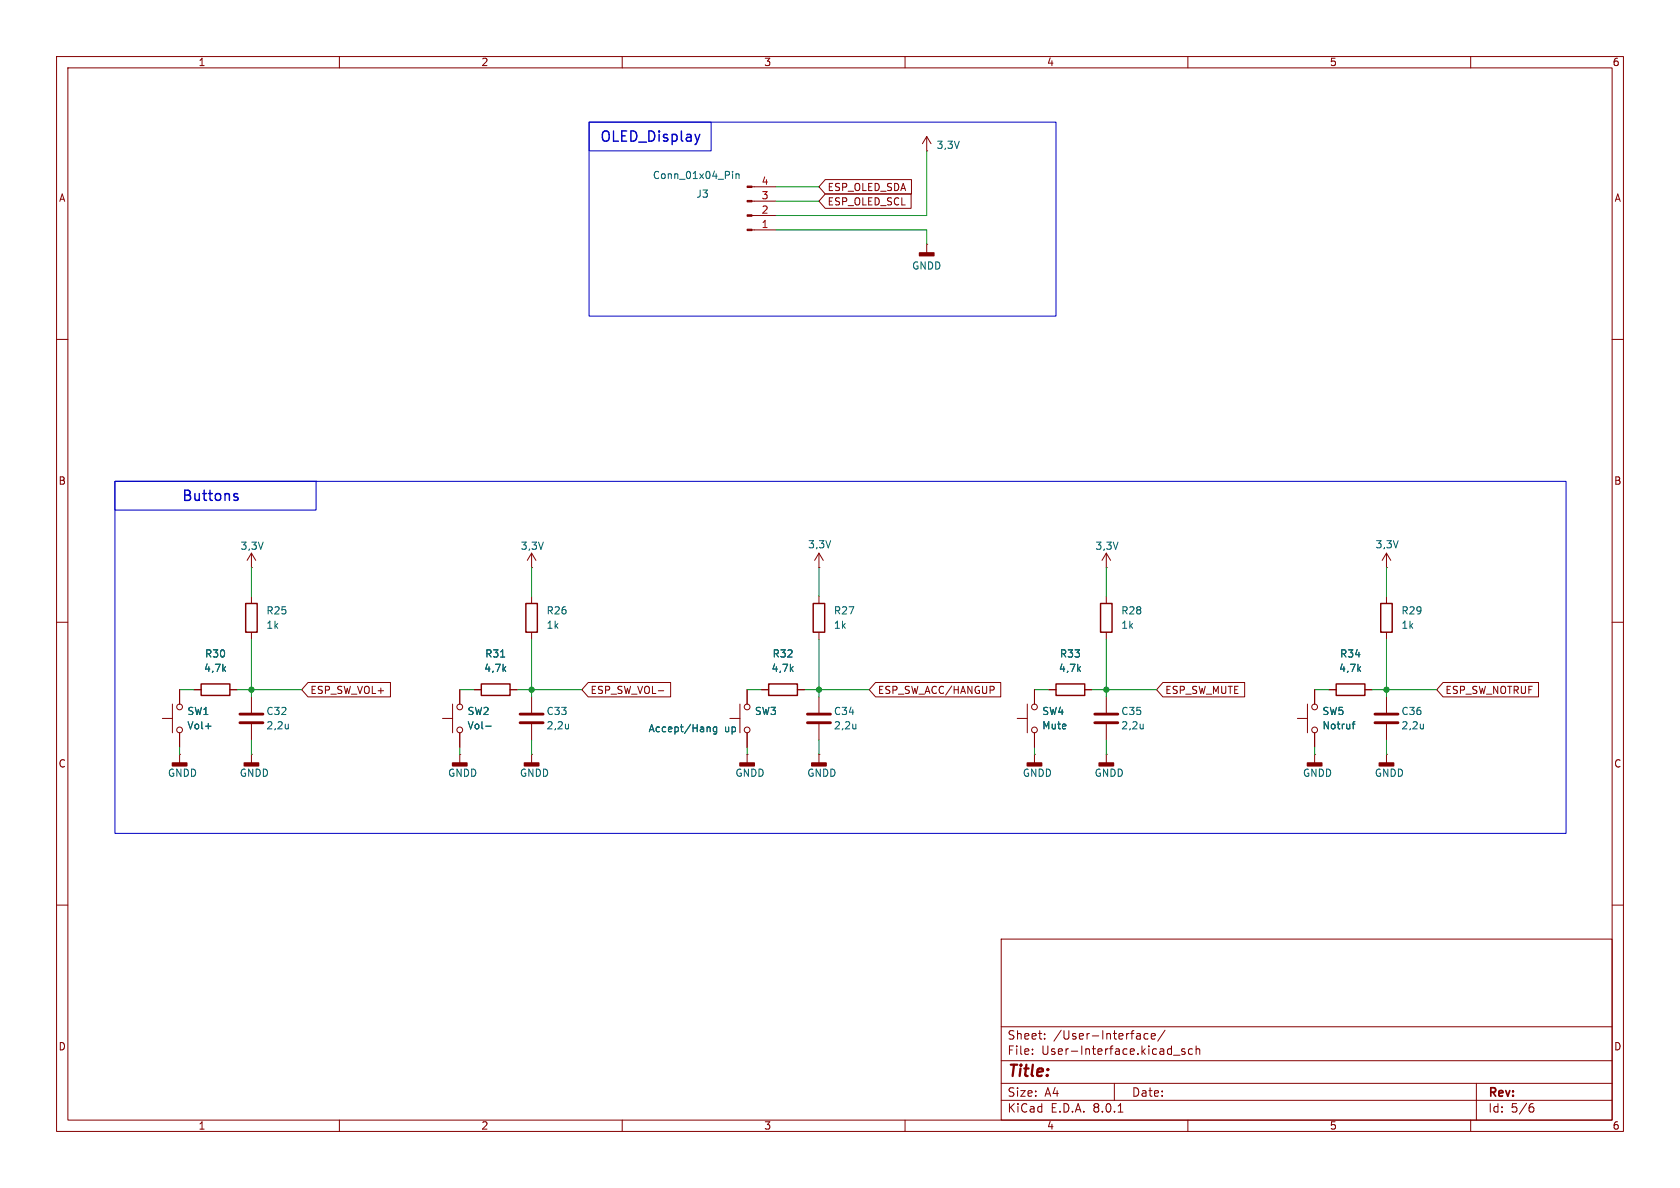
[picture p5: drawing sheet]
<svg xmlns="http://www.w3.org/2000/svg" width="297mm" height="210mm" viewBox="0 0 297 210" stroke-linecap="round" stroke-linejoin="round" font-family="sans-serif">
<g fill="none" stroke="#840000" stroke-width=".18">
<path d="M10 10h277v190h-277zM12 12h273v186h-273zM60 10v2M110 10v2M160 10v2M210 10v2M260 10v2M132.9 33h4.3M132.9 35.6h4.3M132.9 38.1h4.3M145.9 31.7h15.2v2.6h-15.2l-1.1-1.3zM145.9 34.3h15.2v2.5h-15.2l-1.1-1.2z"/>
<path d="M163.8 26.7h.1M163.8 24.1v2.6M163.8 24.1l-.7 1.3M163.8 24.1l.8 1.3M10 60h2M132.9 40.6h4.3M163.8 43.2h.1M163.8 43.2v1.5M285 60h2M44.4 97.8v2.5M44.4 97.8l-.7 1.3M44.4 97.8l.8 1.3"/>
<path d="M94 97.8v2.5M94 97.8l-.8 1.3M94 97.8l.7 1.3M144.8 97.8v2.5M144.8 97.8l-.8 1.3M144.8 97.8l.7 1.3M195.6 97.8v2.5M195.6 97.8l-.8 1.3M195.6 97.8l.7 1.3M245.1 97.8v2.5M245.1 97.8l-.8 1.3M245.1 97.8l.8 1.3"/>
<path d="M10 110h2M44.4 100.3h.1M44.4 105.4v1.3M44.4 111.8v1.2M94 100.3h.1M94 105.4v1.3M94 111.8v1.2M144.8 100.3h.1M144.8 105.4v1.3M144.8 111.8v1.2M195.6 100.3h.1M195.6 105.4v1.3"/>
<path d="M195.6 111.8v1.2M245.1 100.3h.1M245.1 105.4v1.3M245.1 111.8v1.2M285 110h2M28.7 127h1.8M30.5 124.5v5M31.7 133.4h.1M31.7 121.9v2.6M31.7 129.5v2.6M31.7 133.4v1.5M34.3 121.9h1.3"/>
<path d="M40.6 121.9h1.3M44.4 133.4h.1M44.4 123.2v2.8M44.4 128v2.8M44.4 133.4v1.5M54.5 120.6h14.5v2.6h-14.5l-1.2-1.3zM78.2 127h1.8M80 124.5v5M81.3 133.4h.1M81.3 121.9v2.6M81.3 129.5v2.6M81.3 133.4v1.5"/>
<path d="M83.8 121.9h1.3M90.2 121.9h1.2M94 133.4h.1M94 123.2v2.8M94 128v2.8M94 133.4v1.5M104 120.6h14.6v2.6h-14.6l-1.1-1.3zM116.4 122.1h.9M129 127h1.8M130.8 124.5v5M132.1 133.4h.1M132.1 121.9v2.6"/>
<path d="M132.1 129.5v2.6M132.1 133.4v1.5M134.6 121.9h1.3M141 121.9h1.2M144.8 133.4h.1M144.8 123.2v2.8M144.8 128v2.8M144.8 133.4v1.5M154.8 120.6h22.1v2.6h-22.1l-1.1-1.3zM179.8 127h1.8M181.6 124.5v5M182.9 133.4h.1"/>
<path d="M182.9 121.9v2.6M182.9 129.5v2.6M182.9 133.4v1.5M185.4 121.9h1.3M191.8 121.9h1.2M195.6 133.4h.1M195.6 123.2v2.8M195.6 128v2.8M195.6 133.4v1.5M205.6 120.6h14.4v2.6h-14.4l-1.1-1.3zM229.4 127h1.7M231.1 124.5v5"/>
<path d="M232.4 133.4h.1M232.4 121.9v2.6M232.4 129.5v2.6M232.4 133.4v1.5M234.9 121.9h1.3M241.3 121.9h1.3M245.1 133.4h.1M245.1 123.2v2.8M245.1 128v2.8M245.1 133.4v1.5M255.1 120.6h16.9v2.6h-16.9l-1.1-1.3zM10 160h2"/>
<path d="M285 160h2M177 166h108v32h-108zM60 198v2M110 198v2M160 198v2M177 194.5h108M177 191.5h108M177 187.5h108M177 181.5h108M182.5 186.3v.1M182.5 185.5v.1M184.7 183.6v.1"/>
<path d="M184.7 182.8v.1M197 191.5v3M197.7 196.6h.8M201.4 182.7l.2 .2v.8M201.6 183.6l-.5 .1M201.6 183.1h-.5M203 182.8l-.5-.1-.3 .3v.4l.2 .2h.6M203.5 183.2l.7-.1v-.3l-.5-.1-.2 .2 .1 .7h.6M206 182.1l-1.3 2M207.5 186.5h1.1M209.5 185.5l-.4-.1-.2 .2 .1 .2 .5 .2v.3h-.6M210 198v2"/>
<path d="M210.8 185.5l-.4-.1-.3 .3v.4l.1 .2h.6M211.5 185.5l.2-.1 .3 .1 .1 .9M211.5 184.9v1.5M260 198v2M261 191.5v6.5M270.6 195.7h.3l.3 .3-.1 .5-.5 .1M271 195.1l-.4 .1"/>
<circle cx="31.8" cy="125" r=".51"/>
<circle cx="31.8" cy="129" r=".51"/>
<circle cx="81.3" cy="125" r=".51"/>
<circle cx="81.3" cy="129" r=".51"/>
<circle cx="132.1" cy="125" r=".51"/>
<circle cx="132.1" cy="129" r=".51"/>
<circle cx="182.9" cy="125" r=".51"/>
<circle cx="182.9" cy="129" r=".51"/>
<circle cx="232.4" cy="125" r=".51"/>
<circle cx="232.4" cy="129" r=".51"/>
</g>
<g fill="#840000" stroke="#840000" stroke-width=".25">
<path d="M243.8 134.9h2.6v.5h-2.6z"/>
<path d="M162.6 44.7h2.5v.5h-2.5z"/>
<path d="M194.3 134.9h2.5v.5h-2.5z"/>
<path d="M231.1 134.9h2.6v.5h-2.6z"/>
<path d="M92.7 134.9h2.5v.5h-2.5z"/>
<path d="M30.5 134.9h2.5v.5h-2.5z"/>
<path d="M43.2 134.9h2.5v.5h-2.5z"/>
<path d="M130.8 134.9h2.5v.5h-2.5z"/>
<path d="M80 134.9h2.5v.5h-2.5z"/>
<path d="M181.6 134.9h2.5v.5h-2.5z"/>
<path d="M143.5 134.9h2.5v.5h-2.5z"/>
</g>
<path d="M43.4 106.7h2.1v5.1h-2.1zM93 106.7h2v5.1h-2zM143.8 106.7h2v5.1h-2zM194.6 106.7h2v5.1h-2zM244.1 106.7h2v5.1h-2zM35.6 120.9h5v2h-5zM85.1 120.9h5.1v2h-5.1zM135.9 120.9h5.1v2h-5.1zM186.7 120.9h5.1v2h-5.1zM236.2 120.9h5.1v2h-5.1z" fill="none" stroke="#840000" stroke-width=".25"/>
<g fill="#840000" stroke="#840000" stroke-width=".18">
<path d="M132.1 32.9h.8v.2h-.8z"/>
<path d="M132.1 35.4h.8v.3h-.8z"/>
<path d="M132.1 38h.8v.2h-.8z"/>
<path d="M132.1 40.5h.8v.3h-.8z"/>
</g>
<g fill="none" stroke="#006464" stroke-width=".18">
<path d="M129.5 30.3v.1M129.5 30.7v.9M130.1 30.7v.9M130.1 30.8l.2-.1 .3 .1 .1 .8M88.5 116.1h.7M36.3 128.4h1M51 128v.8M51 128.7l-.1 .1M85.9 128.4h.9M100.5 128v.8M100.5 128.7l-.1 .1M125.2 128.5l.4 .2v.7"/>
<path d="M126.7 128.6l-.4-.1-.2 .3 .1 .5h.5M126.7 128.5v1l-.2 .3-.3-.1M151.3 128v.8M151.3 128.7l-.1 .1M202.1 128v.8M202.1 128.7l-.1 .1M239.1 128h.4M239.5 127.6l-.3 .2v1M251.6 128v.8M251.6 128.7v.1"/>
</g>
<path d="M42.4 127.8h4.1M42.4 126.2h4.1M91.9 127.8h4.1M91.9 126.2h4.1M142.7 127.8h4.1M142.7 126.2h4.1M193.5 127.8h4.1M193.5 126.2h4.1M243.1 127.8h4M243.1 126.2h4" fill="none" stroke="#840000" stroke-width=".51"/>
<path d="M104.1 21.6h82.6v34.3h-82.6zM104.1 21.6h21.6v5.1h-21.6zM20.3 85.1h35.6v5.1h-35.6zM20.3 85.1h256.6v62.2h-256.6zM55.9 85.1h.1" fill="none" stroke="#0000c2" stroke-width=".18"/>
<g fill="none" stroke="#009600" stroke-width=".18">
<path d="M137.2 35.6h7.6M137.2 33h7.6M163.8 26.7v11.4h-26.6M137.2 40.6h26.6v2.6M44.4 100.3v5.1M44.4 113v10.2M94 100.3v5.1M94 113v10.2M144.8 100.3v5.1M144.8 113v10.2M195.6 100.3v5.1M195.6 113v10.2"/>
<path d="M245.1 100.3v5.1M245.1 113v10.2M31.7 121.9h2.6M31.7 132.1v1.3M41.9 121.9h11.4M44.4 130.8v2.6M81.3 132.1v1.3M81.3 121.9h2.5M91.4 121.9h11.5M94 130.8v2.6M132.1 121.9h2.5M132.1 132.1v1.3"/>
<path d="M142.2 121.9h11.5M144.8 130.8v2.6M182.9 132.1v1.3M182.9 121.9h2.5M193 121.9h11.5M195.6 130.8v2.6M232.4 121.9h2.5M232.4 132.1v1.3M242.6 121.9h11.4M245.1 130.8v2.6"/>
</g>
<g fill="#009600" stroke="#009600" stroke-width=".18">
<circle cx="195.6" cy="121.9" r=".46"/>
<circle cx="245.1" cy="121.9" r=".46"/>
<circle cx="44.4" cy="121.9" r=".46"/>
<circle cx="144.8" cy="121.9" r=".46"/>
<circle cx="94" cy="121.9" r=".46"/>
</g>
<text font-size="2.8" fill="#840000" x="178" y="190.9">Title:</text>
<g font-size="2.5" fill="#0000c2">
<text x="105.9" y="25.4">OLED_Display</text>
<text x="32" y="88.9">Buttons</text>
</g>
<g font-size="2.1" fill="#840000">
<text x="178" y="184">Sheet:</text>
<text x="186.2" y="184">/User-Interface/</text>
<text x="178" y="186.7">File:</text>
<text x="184.1" y="186.7">User-Interface.kicad_sch</text>
<text x="178" y="196.9">KiCad</text>
<text x="178" y="194.1">Size:</text>
<text x="184.7" y="194.1">A4</text>
<text x="185.7" y="196.9">E.D.A.</text>
<text x="193.3" y="196.9">8.0.1</text>
<text x="200" y="194.1">Date:</text>
<text x="263" y="194.3">Rev:</text>
<text x="263" y="196.9">Id:</text>
<text x="267.1" y="196.9">5/6</text>
</g>
<g font-size="1.8" fill="#840000">
<text x="35" y="11.9">1</text>
<text x="85" y="11.9">2</text>
<text x="135" y="11.9">3</text>
<text x="185" y="11.9">4</text>
<text x="235" y="11.9">5</text>
<text x="285" y="11.9">6</text>
<text x="10.3" y="35.9">A</text>
<text x="146.2" y="34">ESP_OLED_SDA</text>
<text x="285.3" y="35.9">A</text>
<text x="146.2" y="36.5">ESP_OLED_SCL</text>
<text x="10.3" y="85.9">B</text>
<text x="285.3" y="85.9">B</text>
<text x="54.8" y="122.9">ESP_SW_VOL+</text>
<text x="104.3" y="122.9">ESP_SW_VOL-</text>
<text x="155.1" y="122.9">ESP_SW_ACC/HANGUP</text>
<text x="205.9" y="122.9">ESP_SW_MUTE</text>
<text x="255.4" y="122.9">ESP_SW_NOTRUF</text>
<text x="10.3" y="135.9">C</text>
<text x="285.3" y="135.9">C</text>
<text x="10.3" y="185.9">D</text>
<text x="285.3" y="185.9">D</text>
<text x="35" y="199.9">1</text>
<text x="85" y="199.9">2</text>
<text x="135" y="199.9">3</text>
<text x="185" y="199.9">4</text>
<text x="235" y="199.9">5</text>
<text x="285" y="199.9">6</text>
</g>
<g font-size="1.8" fill="#006464">
<text x="165.5" y="26.5">3,3V</text>
<text x="115.3" y="31.9">Conn_01x04_Pin</text>
<text x="123" y="35.2">J3</text>
<text x="161.2" y="47.9">GNDD</text>
<text x="42.4" y="97.4">3,3V</text>
<text x="92" y="97.4">3,3V</text>
<text x="142.8" y="97.1">3,3V</text>
<text x="193.6" y="97.4">3,3V</text>
<text x="243.1" y="97.1">3,3V</text>
<text x="47" y="108.8">R25</text>
<text x="47" y="111.4">1k</text>
<text x="96.5" y="108.8">R26</text>
<text x="96.5" y="111.4">1k</text>
<text x="147.3" y="108.8">R27</text>
<text x="147.3" y="111.4">1k</text>
<text x="198.1" y="108.8">R28</text>
<text x="198.1" y="111.4">1k</text>
<text x="247.7" y="108.8">R29</text>
<text x="247.7" y="111.4">1k</text>
<text x="36" y="119">4,7k</text>
<text x="36.2" y="116.4">R30</text>
<text x="85.5" y="119">4,7k</text>
<text x="85.7" y="116.4">R31</text>
<text x="136.3" y="119">4,7k</text>
<text x="136.5" y="116.4">R32</text>
<text x="187.1" y="119">4,7k</text>
<text x="187.3" y="116.4">R33</text>
<text x="236.6" y="119">4,7k</text>
<text x="236.8" y="116.4">R34</text>
<text x="33" y="126.6">SW1</text>
<text x="33" y="129.1">Vol+</text>
<text x="47" y="126.6">C32</text>
<text x="47" y="129.1">2,2u</text>
<text x="82.6" y="126.6">SW2</text>
<text x="82.6" y="129.1">Vol-</text>
<text x="96.5" y="126.6">C33</text>
<text x="96.5" y="129.1">2,2u</text>
<text x="114.6" y="129.6">Accept/Hang</text>
<text x="128.1" y="129.6">up</text>
<text x="133.4" y="126.6">SW3</text>
<text x="147.3" y="126.6">C34</text>
<text x="147.3" y="129.1">2,2u</text>
<text x="184.2" y="129.1">Mute</text>
<text x="184.2" y="126.6">SW4</text>
<text x="198.1" y="126.6">C35</text>
<text x="198.1" y="129.1">2,2u</text>
<text x="233.7" y="129.1">Notruf</text>
<text x="233.7" y="126.6">SW5</text>
<text x="247.7" y="126.6">C36</text>
<text x="247.7" y="129.1">2,2u</text>
<text x="29.6" y="137.5">GNDD</text>
<text x="42.3" y="137.5">GNDD</text>
<text x="79.1" y="137.5">GNDD</text>
<text x="91.8" y="137.5">GNDD</text>
<text x="129.9" y="137.5">GNDD</text>
<text x="142.6" y="137.5">GNDD</text>
<text x="180.7" y="137.5">GNDD</text>
<text x="193.4" y="137.5">GNDD</text>
<text x="230.2" y="137.5">GNDD</text>
<text x="242.9" y="137.5">GNDD</text>
</g>
<g font-size="1.8" fill="#a90000">
<text x="134.5" y="35.3">3</text>
<text x="134.5" y="32.8">4</text>
<text x="134.5" y="40.4">1</text>
<text x="134.5" y="37.8">2</text>
</g>
</svg>
